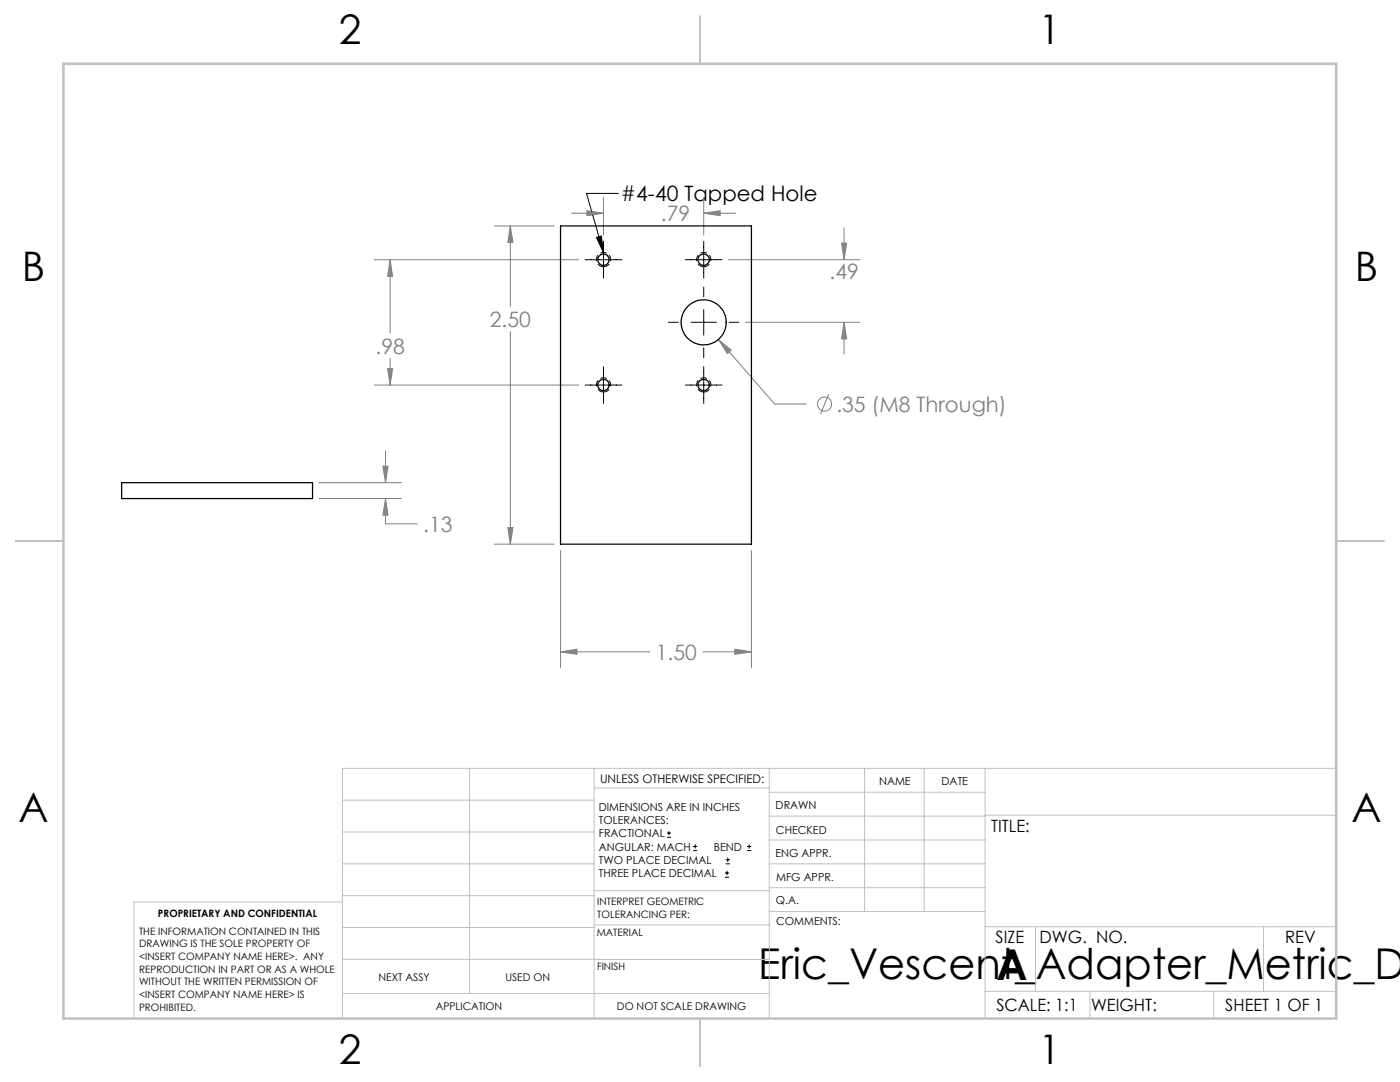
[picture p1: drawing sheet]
<svg xmlns="http://www.w3.org/2000/svg" width="279mm" height="216mm" viewBox="0 0 279 216" stroke-linecap="round" stroke-linejoin="round" font-family="sans-serif">
<g fill="none" stroke="#808080" stroke-width=".2">
<path d="M120.4 39.4v7.5M140.4 39.4v7.5M74.7 51.8h40.8M77.9 51.8v14.7M77.9 51.8l.5 3.3h-1zM98.7 45.1h11.9M101.8 45.1v16M101.8 45.1l.6 3.3h-1zM114.1 42.5h6.3M117.1 42.1l3.3 .4-3.3 .5zM140.4 42.5h6.4M140.4 42.5l3.3-.4v.9z"/>
<path d="M145.4 51.8h26.2M168 48.5h1l-.5 3.3zM168.5 45.5v6.3M74.7 76.8h40.8M77.4 73.5h1l-.5 3.3zM77.9 71.5v5.3M101.8 66.2v42.4M143.4 67.7l11.2 12.9h6.3M143.4 67.7l2.5 2.2-.7 .7zM148.7 64.3h22.9M165.4 78.6l-1.6 4.1M168.5 64.3v6.4"/>
<path d="M168.5 64.3l.5 3.3h-1zM63.6 96.3h16.5M63.6 99.5h16.5M76.4 93h1l-.5 3.3zM76.9 99.5v5h6.4M76.9 90v6.3M76.9 99.5l.5 3.3h-1zM98.7 108.6h11.9M101.4 105.3h1l-.6 3.3zM111.9 109.9v23.3M150 109.9v23.3M111.9 130.1h17.8"/>
<path d="M111.9 130.1l3.2-.6v1.1zM140.3 130.1h9.7M146.6 129.5l3.4 .6-3.4 .5z"/>
<circle cx="164.6" cy="80.6" r="1.42"/>
</g>
<g fill="none" stroke="#000" stroke-width=".2">
<path d="M123.4 38.6h-6.3l3.3 11.8M116.8 51.8h7.3M119 47.4l1-.3 .4 3.3zM120.4 48.2v7.3M136.8 51.8h7.3M140.4 48.2v7.3M140.4 57.3v1.9M116.8 76.8h7.3M120.4 73.2v7.3M133.4 64.3h2M136.8 76.8h7.3M137.9 64.3h5.1"/>
<path d="M140.4 61.8v5.1M140.4 69.4v2M140.4 73.2v7.3M145.5 64.3h2M133.1 167.1h.8M133.1 166.2h.8M133.5 165.8v.9M138.3 169.7h.8M138.3 168.9h.8M138.7 168.5v.8M144.7 175h.8M144.7 174.2h.8"/>
<path d="M144.8 172.4h.9M144.8 171.6h.9M145.1 173.8v.8M145.2 171.1v.9M149.1 169.7h.8M149.1 168.9h.8M149.5 168.5v.8"/>
</g>
<path d="M120.4 53.2a1.42 1.42 0 0 1-1.2-2.1 1.42 1.42 0 0 1 2.4-.1 1.42 1.42 0 0 1-1 2.2h-.2M140.4 53.2a1.42 1.42 0 0 1-1.2-2.1 1.42 1.42 0 0 1 2.4-.1 1.42 1.42 0 0 1-1 2.2h-.2M120.4 78.2a1.42 1.42 0 0 1-1.2-2.1 1.42 1.42 0 0 1 2.4-.1 1.42 1.42 0 0 1-1 2.2h-.2M140.4 78.2a1.42 1.42 0 0 1-1.2-2.1 1.42 1.42 0 0 1 2.4-.1 1.42 1.42 0 0 1-1 2.2h-.2" fill="none" stroke="#000" stroke-width=".2" stroke-dasharray="1.3 .6" stroke-linecap="butt"/>
<g fill="none" stroke="#c0c0c0" stroke-width=".2">
<path d="M68.3 159.7h50.3M93.7 153.3v44.9M118.6 153.3v49.9M118.6 157.2h34.9M153.5 153.3v49.9M153.5 158.1h43.1M172.5 153.3v28.6M184.4 153.3v28.6M196.6 153.3v49.9M266.7 153.3h-198.4v49.9M68.3 178.7h50.3M68.3 172.4h50.3"/>
<path d="M68.3 166h50.3M68.3 180h-41.6v23.2M118.6 177.7h35M153.5 167.6h43.1M153.5 162.8h43.1M153.5 172.4h43.1M153.5 177.1h43.1M196.6 162.7h70.1M68.3 198.2h85.2M68.3 191.4l85.2 .1M68.3 185.1h50.3M118.6 184.6h35"/>
<path d="M153.6 181.9h43M196.6 197.8h70.1M196.6 184.9h70.1M206.7 184.9v12.9M217.5 197.8v5.4M242.2 197.8v5.4M252.2 184.9v12.9"/>
</g>
<path d="M139.7 3.2v9.5M3.1 107.9h9.6M266.7 107.9h9.5M139.7 203.2v9.6" fill="none" stroke="#c0c0c0" stroke-width=".25"/>
<path d="M12.7 12.7h254v190.5h-254z" fill="none" stroke="#c0c0c0" stroke-width=".5"/>
<path d="M101.8 45.1l.6 3.3h-1zM101.4 105.3h1l-.6 3.3zM111.9 130.1l3.2-.6v1.1zM146.6 129.5l3.4 .6-3.4 .5zM117.1 42.1l3.3 .4-3.3 .5zM140.4 42.5l3.3-.4v.9zM77.9 51.8l.5 3.3h-1zM77.4 73.5h1l-.5 3.3zM168.5 64.3l.5 3.3h-1zM168 48.5h1l-.5 3.3zM143.4 67.7l1.8 2.9 .7-.7zM76.4 93h1l-.5 3.3zM76.9 99.5l.5 3.3h-1z" fill="#808080"/>
<path d="M119 47.4l1-.3 .4 3.3z" fill="#000"/>
<g fill="none" stroke="#000" stroke-width=".25">
<path d="M111.9 45.1h38.1v63.5h-38.1zM24.3 96.3h38.1v3.2h-38.1z"/>
<circle cx="120.4" cy="51.8" r="1.13"/>
<circle cx="140.4" cy="51.8" r="1.13"/>
<circle cx="120.4" cy="76.8" r="1.13"/>
<circle cx="140.4" cy="64.3" r="4.5"/>
<circle cx="140.4" cy="76.8" r="1.13"/>
</g>
<g font-size="8.5">
<text x="151.3" y="195.4">Eric_Vescent_Adapter_Metric_D</text>
<text x="198.9" y="195.5">A</text>
</g>
<g font-size="8.1">
<text x="67.6" y="8.9">2</text>
<text x="207.3" y="8.9">1</text>
<text x="4.4" y="56.2">B</text>
<text x="270.4" y="56.2">B</text>
<text x="3.7" y="164.1">A</text>
<text x="269.7" y="164.1">A</text>
<text x="67.6" y="212.4">2</text>
<text x="207.3" y="212.4">1</text>
</g>
<text font-size="4.2" x="123.9" y="40.2">#4-40 Tapped Hole</text>
<g font-size="4.2" fill="#808080">
<text x="131.9" y="44.1">.79</text>
<text x="165.5" y="55.6">.49</text>
<text x="97.8" y="65.3">2.50</text>
<text x="74.9" y="70.6">.98</text>
<text x="166.9" y="82.2">.35 (M8 Through)</text>
<text x="84.5" y="106.1">.13</text>
<text x="130.9" y="131.6">1.50</text>
</g>
<g font-size="3.4">
<text x="197.8" y="166">TITLE:</text>
<text x="198.7" y="188.1">SIZE</text>
<text x="207.5" y="188.1">DWG. NO.</text>
<text x="256.5" y="188.2">REV</text>
<text x="198.8" y="201.7">SCALE: 1:1</text>
<text x="217.7" y="201.8">WEIGHT:</text>
<text x="244.5" y="201.7">SHEET 1 OF 1</text>
</g>
<text font-size="2.4" x="119.8" y="156.2">UNLESS OTHERWISE SPECIFIED:</text>
<g font-size="2.2">
<text x="119.5" y="161.8">DIMENSIONS ARE IN INCHES</text>
<text x="154.8" y="161.4">DRAWN</text>
<text x="175.4" y="156.6">NAME</text>
<text x="187.9" y="156.7">DATE</text>
<text x="119.5" y="164.4">TOLERANCES:</text>
<text x="119.5" y="167.1">FRACTIONAL</text>
<text x="154.9" y="166.3">CHECKED</text>
<text x="119.5" y="169.7">ANGULAR: MACH</text>
<text x="119.5" y="172.4">TWO PLACE DECIMAL</text>
<text x="142.5" y="169.7">BEND</text>
<text x="154.8" y="171">ENG APPR.</text>
<text x="119.5" y="175">THREE PLACE DECIMAL</text>
<text x="154.9" y="175.7">MFG APPR.</text>
<text x="154.9" y="180.4">Q.A.</text>
<text x="154.9" y="184.6">COMMENTS:</text>
</g>
<g font-size="2.1">
<text x="75.5" y="195.7">NEXT ASSY</text>
<text x="100.9" y="195.7">USED ON</text>
<text x="86.9" y="201.5">APPLICATION</text>
<text x="123.1" y="201.6">DO NOT SCALE DRAWING</text>
</g>
<g font-size="2">
<text x="31.5" y="182.9">PROPRIETARY AND CONFIDENTIAL</text>
<text x="119.2" y="180.6">INTERPRET GEOMETRIC</text>
<text x="119.2" y="183.1">TOLERANCING PER:</text>
<text x="27.8" y="186.5">THE INFORMATION CONTAINED IN THIS</text>
<text x="27.8" y="189">DRAWING IS THE SOLE PROPERTY OF</text>
<text x="27.8" y="191.6">&lt;INSERT COMPANY NAME HERE&gt;. ANY</text>
<text x="119.1" y="186.7">MATERIAL</text>
<text x="27.8" y="194.1">REPRODUCTION IN PART OR AS A WHOLE</text>
<text x="27.8" y="196.6">WITHOUT THE WRITTEN PERMISSION OF</text>
<text x="119.1" y="193.5">FINISH</text>
<text x="27.8" y="199.1">&lt;INSERT COMPANY NAME HERE&gt; IS</text>
<text x="27.8" y="201.7">PROHIBITED.</text>
</g>
</svg>
